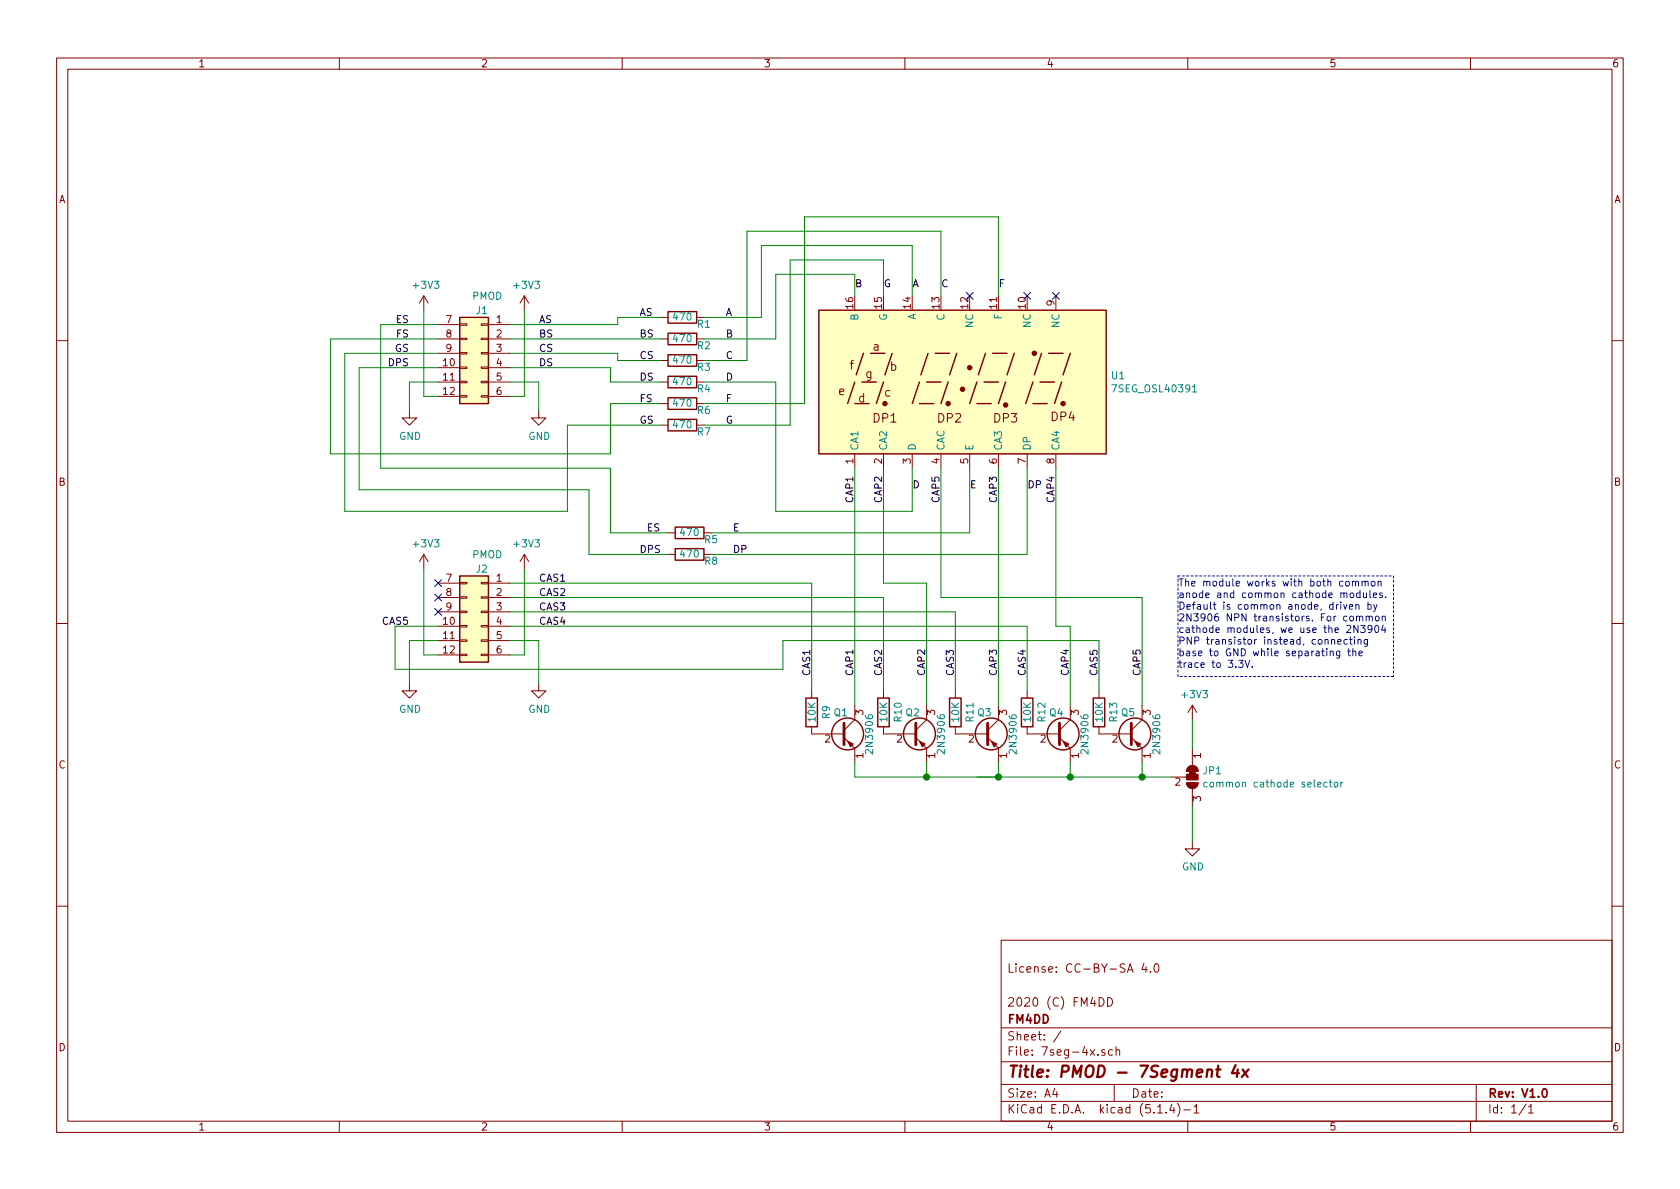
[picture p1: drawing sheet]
EESchema Schematic File Version 4
LIBS:7seg-4x-cache
EELAYER 30 0
EELAYER END
$Descr A4 11693 8268
encoding utf-8
Sheet 1 1
Title "PMOD - 7Segment 4x"
Date ""
Rev "V1.0"
Comp "FM4DD"
Comment1 "2020 (C) FM4DD"
Comment2 ""
Comment3 "License: CC-BY-SA 4.0"
Comment4 ""
$EndDescr
$Comp
L Connector_Generic:Conn_02x06_Top_Bottom J1
U 1 1
P 3350 2450
F 0 "J1" H 3300 2750 50  0000 L CNN
F 1 "PMOD" H 3200 2850 50  0000 L CNN
F 2 "01_FM4DD:PMODHeader_2x06_P2.54mm_Horizontal" H 3350 2450 50  0001 C CNN
F 3 "~" H 3350 2450 50  0001 C CNN
F 4 "ANY" H 3350 2450 50  0001 C CNN "Source"
	1    3350 2450
	-1   0    0    -1  
$EndComp
Wire Wire Line
	3050 2650 2850 2650
Wire Wire Line
	2850 2650 2850 2850
$Comp
L power:GND #PWR0103
U 1 1
P 2850 2850
F 0 "#PWR0103" H 2850 2600 50  0001 C CNN
F 1 "GND" H 2855 2674 50  0000 C CNN
F 2 "" H 2850 2850 50  0001 C CNN
F 3 "" H 2850 2850 50  0001 C CNN
	1    2850 2850
	1    0    0    -1  
$EndComp
Wire Wire Line
	3550 2650 3750 2650
Wire Wire Line
	3750 2650 3750 2850
$Comp
L power:GND #PWR0104
U 1 1
P 3750 2850
F 0 "#PWR0104" H 3750 2600 50  0001 C CNN
F 1 "GND" H 3755 2674 50  0000 C CNN
F 2 "" H 3750 2850 50  0001 C CNN
F 3 "" H 3750 2850 50  0001 C CNN
	1    3750 2850
	1    0    0    -1  
$EndComp
Wire Wire Line
	3550 2750 3650 2750
Wire Wire Line
	3650 2750 3650 2150
Wire Wire Line
	3050 2750 2950 2750
Wire Wire Line
	2950 2750 2950 2150
$Comp
L power:+3V3 #PWR0101
U 1 1
P 3650 2150
F 0 "#PWR0101" H 3650 2000 50  0001 C CNN
F 1 "+3V3" H 3665 2326 50  0000 C CNN
F 2 "" H 3650 2150 50  0001 C CNN
F 3 "" H 3650 2150 50  0001 C CNN
	1    3650 2150
	1    0    0    -1  
$EndComp
$Comp
L power:+3V3 #PWR0102
U 1 1
P 2950 2150
F 0 "#PWR0102" H 2950 2000 50  0001 C CNN
F 1 "+3V3" H 2965 2326 50  0000 C CNN
F 2 "" H 2950 2150 50  0001 C CNN
F 3 "" H 2950 2150 50  0001 C CNN
	1    2950 2150
	1    0    0    -1  
$EndComp
Text Label 3750 2550 0    50   ~ 0
DS
Text Label 2850 2550 2    50   ~ 0
DPS
Text Label 3750 2450 0    50   ~ 0
CS
Text Label 2850 2450 2    50   ~ 0
GS
Text Label 3750 2350 0    50   ~ 0
BS
Text Label 2850 2350 2    50   ~ 0
FS
$Comp
L 01_FM4DD:7SEG_OSL40391 U1
U 1 1
P 6650 2650
F 0 "U1" H 7730 2696 50  0000 L CNN
F 1 "7SEG_OSL40391" H 7730 2605 50  0000 L CNN
F 2 "01_FM4DD:7SEG-OSL40391" H 6650 2050 50  0001 C CNN
F 3 "http://www.kyohritsu.jp/eclib/OTHER/DATASHEET/LED/osl40391xx.pdf" H 6270 2680 50  0001 C CNN
	1    6650 2650
	1    0    0    -1  
$EndComp
$Comp
L Transistor_BJT:2N3906 Q2
U 1 1
P 6350 5100
F 0 "Q2" H 6300 5250 50  0000 L CNN
F 1 "2N3906" V 6550 4950 50  0000 L CNN
F 2 "Package_TO_SOT_THT:TO-92_Inline" H 6550 5025 50  0001 L CIN
F 3 "https://www.fairchildsemi.com/datasheets/2N/2N3906.pdf" H 6350 5100 50  0001 L CNN
	1    6350 5100
	1    0    0    -1  
$EndComp
$Comp
L Transistor_BJT:2N3906 Q3
U 1 1
P 6850 5100
F 0 "Q3" H 6800 5250 50  0000 L CNN
F 1 "2N3906" V 7050 4950 50  0000 L CNN
F 2 "Package_TO_SOT_THT:TO-92_Inline" H 7050 5025 50  0001 L CIN
F 3 "https://www.fairchildsemi.com/datasheets/2N/2N3906.pdf" H 6850 5100 50  0001 L CNN
	1    6850 5100
	1    0    0    -1  
$EndComp
$Comp
L Transistor_BJT:2N3906 Q4
U 1 1
P 7350 5100
F 0 "Q4" H 7300 5250 50  0000 L CNN
F 1 "2N3906" V 7550 4950 50  0000 L CNN
F 2 "Package_TO_SOT_THT:TO-92_Inline" H 7550 5025 50  0001 L CIN
F 3 "https://www.fairchildsemi.com/datasheets/2N/2N3906.pdf" H 7350 5100 50  0001 L CNN
	1    7350 5100
	1    0    0    -1  
$EndComp
$Comp
L power:+3V3 #PWR0109
U 1 1
P 8300 5000
F 0 "#PWR0109" H 8300 4850 50  0001 C CNN
F 1 "+3V3" H 8315 5176 50  0000 C CNN
F 2 "" H 8300 5000 50  0001 C CNN
F 3 "" H 8300 5000 50  0001 C CNN
	1    8300 5000
	1    0    0    -1  
$EndComp
Wire Wire Line
	7450 5400 7450 5300
Wire Wire Line
	6950 5400 6950 5300
Wire Wire Line
	6450 5400 6450 5300
Wire Wire Line
	5950 5400 5950 5300
Connection ~ 6450 5400
Text Label 5950 3300 3    50   ~ 0
CAP1
Text Label 6150 3300 3    50   ~ 0
CAP2
Text Label 5950 4700 1    50   ~ 0
CAP1
Text Label 6450 4700 1    50   ~ 0
CAP2
Text Label 6950 4700 1    50   ~ 0
CAP3
Text Label 7450 4700 1    50   ~ 0
CAP4
Text Label 6950 3300 3    50   ~ 0
CAP3
Text Label 7350 3300 3    50   ~ 0
CAP4
NoConn ~ 6750 2050
NoConn ~ 7150 2050
NoConn ~ 7350 2050
Wire Wire Line
	6450 5400 5950 5400
Connection ~ 6950 5400
Wire Wire Line
	6950 5400 7450 5400
Wire Wire Line
	7950 5400 8150 5400
Text Label 5650 4700 1    50   ~ 0
CAS1
Text Label 6150 4700 1    50   ~ 0
CAS2
Text Label 6650 4700 1    50   ~ 0
CAS3
Text Label 7150 4700 1    50   ~ 0
CAS4
Wire Wire Line
	6150 4050 6450 4050
Text Label 3750 2250 0    50   ~ 0
AS
Text Label 2850 2250 2    50   ~ 0
ES
$Comp
L Device:R R1
U 1 1
P 4750 2200
F 0 "R1" V 4700 2050 50  0000 C CNN
F 1 "470" V 4750 2200 50  0000 C CNN
F 2 "Resistor_THT:R_Axial_DIN0204_L3.6mm_D1.6mm_P5.08mm_Horizontal" V 4680 2200 50  0001 C CNN
F 3 "~" H 4750 2200 50  0001 C CNN
	1    4750 2200
	0    -1   -1   0   
$EndComp
$Comp
L Device:R R2
U 1 1
P 4750 2350
F 0 "R2" V 4700 2200 50  0000 C CNN
F 1 "470" V 4750 2350 50  0000 C CNN
F 2 "Resistor_THT:R_Axial_DIN0204_L3.6mm_D1.6mm_P5.08mm_Horizontal" V 4680 2350 50  0001 C CNN
F 3 "~" H 4750 2350 50  0001 C CNN
	1    4750 2350
	0    -1   -1   0   
$EndComp
$Comp
L Device:R R3
U 1 1
P 4750 2500
F 0 "R3" V 4700 2350 50  0000 C CNN
F 1 "470" V 4750 2500 50  0000 C CNN
F 2 "Resistor_THT:R_Axial_DIN0204_L3.6mm_D1.6mm_P5.08mm_Horizontal" V 4680 2500 50  0001 C CNN
F 3 "~" H 4750 2500 50  0001 C CNN
	1    4750 2500
	0    -1   -1   0   
$EndComp
$Comp
L Device:R R4
U 1 1
P 4750 2650
F 0 "R4" V 4700 2500 50  0000 C CNN
F 1 "470" V 4750 2650 50  0000 C CNN
F 2 "Resistor_THT:R_Axial_DIN0204_L3.6mm_D1.6mm_P5.08mm_Horizontal" V 4680 2650 50  0001 C CNN
F 3 "~" H 4750 2650 50  0001 C CNN
	1    4750 2650
	0    -1   -1   0   
$EndComp
$Comp
L Device:R R5
U 1 1
P 4800 3700
F 0 "R5" V 4750 3550 50  0000 C CNN
F 1 "470" V 4800 3700 50  0000 C CNN
F 2 "Resistor_THT:R_Axial_DIN0204_L3.6mm_D1.6mm_P5.08mm_Horizontal" V 4730 3700 50  0001 C CNN
F 3 "~" H 4800 3700 50  0001 C CNN
	1    4800 3700
	0    -1   -1   0   
$EndComp
$Comp
L Device:R R6
U 1 1
P 4750 2800
F 0 "R6" V 4700 2650 50  0000 C CNN
F 1 "470" V 4750 2800 50  0000 C CNN
F 2 "Resistor_THT:R_Axial_DIN0204_L3.6mm_D1.6mm_P5.08mm_Horizontal" V 4680 2800 50  0001 C CNN
F 3 "~" H 4750 2800 50  0001 C CNN
	1    4750 2800
	0    -1   -1   0   
$EndComp
$Comp
L Device:R R7
U 1 1
P 4750 2950
F 0 "R7" V 4700 2800 50  0000 C CNN
F 1 "470" V 4750 2950 50  0000 C CNN
F 2 "Resistor_THT:R_Axial_DIN0204_L3.6mm_D1.6mm_P5.08mm_Horizontal" V 4680 2950 50  0001 C CNN
F 3 "~" H 4750 2950 50  0001 C CNN
	1    4750 2950
	0    -1   -1   0   
$EndComp
Text Label 4450 2200 0    50   ~ 0
AS
Text Label 4450 2350 0    50   ~ 0
BS
Text Label 4450 2500 0    50   ~ 0
CS
Text Label 4450 2650 0    50   ~ 0
DS
Text Label 4500 3700 0    50   ~ 0
ES
Text Label 4450 2800 0    50   ~ 0
FS
Text Label 4450 2950 0    50   ~ 0
GS
Text Label 5050 2200 0    50   ~ 0
A
Text Label 5050 2350 0    50   ~ 0
B
Text Label 5050 2500 0    50   ~ 0
C
Text Label 5050 2650 0    50   ~ 0
D
Text Label 5100 3700 0    50   ~ 0
E
Text Label 5050 2800 0    50   ~ 0
F
Text Label 5050 2950 0    50   ~ 0
G
Text Label 6350 3400 0    50   ~ 0
D
Text Label 6750 3400 0    50   ~ 0
E
Text Label 7150 3400 0    50   ~ 0
DP
Text Label 5950 2000 0    50   ~ 0
B
Text Label 6150 2000 0    50   ~ 0
G
Text Label 6350 2000 0    50   ~ 0
A
Text Label 6550 2000 0    50   ~ 0
C
Text Label 6950 2000 0    50   ~ 0
F
$Comp
L Transistor_BJT:2N3906 Q5
U 1 1
P 7850 5100
F 0 "Q5" H 7800 5250 50  0000 L CNN
F 1 "2N3906" V 8050 4950 50  0000 L CNN
F 2 "Package_TO_SOT_THT:TO-92_Inline" H 8050 5025 50  0001 L CIN
F 3 "https://www.fairchildsemi.com/datasheets/2N/2N3906.pdf" H 7850 5100 50  0001 L CNN
	1    7850 5100
	1    0    0    -1  
$EndComp
Wire Wire Line
	7450 5400 7950 5400
Wire Wire Line
	7950 5400 7950 5300
Connection ~ 7450 5400
Connection ~ 7950 5400
Text Label 6550 3300 3    50   ~ 0
CAP5
Text Label 7950 4700 1    50   ~ 0
CAP5
Text Label 7650 4700 1    50   ~ 0
CAS5
$Comp
L Device:R R10
U 1 1
P 6150 4950
F 0 "R10" V 6250 4950 50  0000 C CNN
F 1 "10K" V 6150 4950 50  0000 C CNN
F 2 "Resistor_THT:R_Axial_DIN0204_L3.6mm_D1.6mm_P5.08mm_Horizontal" V 6080 4950 50  0001 C CNN
F 3 "~" H 6150 4950 50  0001 C CNN
	1    6150 4950
	1    0    0    -1  
$EndComp
$Comp
L Device:R R11
U 1 1
P 6650 4950
F 0 "R11" V 6750 4950 50  0000 C CNN
F 1 "10K" V 6650 4950 50  0000 C CNN
F 2 "Resistor_THT:R_Axial_DIN0204_L3.6mm_D1.6mm_P5.08mm_Horizontal" V 6580 4950 50  0001 C CNN
F 3 "~" H 6650 4950 50  0001 C CNN
	1    6650 4950
	1    0    0    -1  
$EndComp
$Comp
L Device:R R12
U 1 1
P 7150 4950
F 0 "R12" V 7250 4950 50  0000 C CNN
F 1 "10K" V 7150 4950 50  0000 C CNN
F 2 "Resistor_THT:R_Axial_DIN0204_L3.6mm_D1.6mm_P5.08mm_Horizontal" V 7080 4950 50  0001 C CNN
F 3 "~" H 7150 4950 50  0001 C CNN
	1    7150 4950
	1    0    0    -1  
$EndComp
$Comp
L Device:R R13
U 1 1
P 7650 4950
F 0 "R13" V 7750 4950 50  0000 C CNN
F 1 "10K" V 7650 4950 50  0000 C CNN
F 2 "Resistor_THT:R_Axial_DIN0204_L3.6mm_D1.6mm_P5.08mm_Horizontal" V 7580 4950 50  0001 C CNN
F 3 "~" H 7650 4950 50  0001 C CNN
	1    7650 4950
	1    0    0    -1  
$EndComp
$Comp
L Device:R R9
U 1 1
P 5650 4950
F 0 "R9" V 5750 4950 50  0000 C CNN
F 1 "10K" V 5650 4950 50  0000 C CNN
F 2 "Resistor_THT:R_Axial_DIN0204_L3.6mm_D1.6mm_P5.08mm_Horizontal" V 5580 4950 50  0001 C CNN
F 3 "~" H 5650 4950 50  0001 C CNN
	1    5650 4950
	1    0    0    -1  
$EndComp
$Comp
L Transistor_BJT:2N3906 Q1
U 1 1
P 5850 5100
F 0 "Q1" H 5800 5250 50  0000 L CNN
F 1 "2N3906" V 6050 4950 50  0000 L CNN
F 2 "Package_TO_SOT_THT:TO-92_Inline" H 6050 5025 50  0001 L CIN
F 3 "https://www.fairchildsemi.com/datasheets/2N/2N3906.pdf" H 5850 5100 50  0001 L CNN
	1    5850 5100
	1    0    0    -1  
$EndComp
Wire Wire Line
	6750 3250 6750 3700
Wire Wire Line
	6350 3250 6350 3550
Wire Wire Line
	5950 3250 5950 4900
Wire Wire Line
	6950 3250 6950 4900
Text Label 5100 3850 0    50   ~ 0
DP
Text Label 4450 3850 0    50   ~ 0
DPS
$Comp
L Device:R R8
U 1 1
P 4800 3850
F 0 "R8" V 4750 3700 50  0000 C CNN
F 1 "470" V 4800 3850 50  0000 C CNN
F 2 "Resistor_THT:R_Axial_DIN0204_L3.6mm_D1.6mm_P5.08mm_Horizontal" V 4730 3850 50  0001 C CNN
F 3 "~" H 4800 3850 50  0001 C CNN
	1    4800 3850
	0    -1   -1   0   
$EndComp
Text Label 2850 4350 2    50   ~ 0
CAS5
Text Label 3750 4350 0    50   ~ 0
CAS4
NoConn ~ 3050 4250
NoConn ~ 3050 4150
NoConn ~ 3050 4050
Wire Wire Line
	2950 4550 2950 3950
Text Label 3750 4050 0    50   ~ 0
CAS1
Text Label 3750 4150 0    50   ~ 0
CAS2
Text Label 3750 4250 0    50   ~ 0
CAS3
$Comp
L power:+3V3 #PWR0108
U 1 1
P 3650 3950
F 0 "#PWR0108" H 3650 3800 50  0001 C CNN
F 1 "+3V3" H 3665 4126 50  0000 C CNN
F 2 "" H 3650 3950 50  0001 C CNN
F 3 "" H 3650 3950 50  0001 C CNN
	1    3650 3950
	1    0    0    -1  
$EndComp
$Comp
L power:+3V3 #PWR0107
U 1 1
P 2950 3950
F 0 "#PWR0107" H 2950 3800 50  0001 C CNN
F 1 "+3V3" H 2965 4126 50  0000 C CNN
F 2 "" H 2950 3950 50  0001 C CNN
F 3 "" H 2950 3950 50  0001 C CNN
	1    2950 3950
	1    0    0    -1  
$EndComp
Wire Wire Line
	3050 4550 2950 4550
Wire Wire Line
	3650 4550 3650 3950
Wire Wire Line
	3550 4550 3650 4550
$Comp
L power:GND #PWR0106
U 1 1
P 2850 4750
F 0 "#PWR0106" H 2850 4500 50  0001 C CNN
F 1 "GND" H 2855 4574 50  0000 C CNN
F 2 "" H 2850 4750 50  0001 C CNN
F 3 "" H 2850 4750 50  0001 C CNN
	1    2850 4750
	1    0    0    -1  
$EndComp
$Comp
L power:GND #PWR0105
U 1 1
P 3750 4750
F 0 "#PWR0105" H 3750 4500 50  0001 C CNN
F 1 "GND" H 3755 4574 50  0000 C CNN
F 2 "" H 3750 4750 50  0001 C CNN
F 3 "" H 3750 4750 50  0001 C CNN
	1    3750 4750
	1    0    0    -1  
$EndComp
Wire Wire Line
	3550 4450 3750 4450
Wire Wire Line
	3050 4450 2850 4450
$Comp
L Connector_Generic:Conn_02x06_Top_Bottom J2
U 1 1
P 3350 4250
F 0 "J2" H 3300 4550 50  0000 L CNN
F 1 "PMOD" H 3200 4650 50  0000 L CNN
F 2 "01_FM4DD:PMODHeader_2x06_P2.54mm_Horizontal" H 3350 4250 50  0001 C CNN
F 3 "~" H 3350 4250 50  0001 C CNN
F 4 "ANY" H 3350 4250 50  0001 C CNN "Source"
	1    3350 4250
	-1   0    0    -1  
$EndComp
Wire Wire Line
	5450 4450 7650 4450
Wire Wire Line
	2750 4350 3050 4350
Wire Wire Line
	7650 4450 7650 4800
Wire Wire Line
	2750 4350 2750 4650
Wire Wire Line
	5450 4450 5450 4650
Wire Wire Line
	3750 4450 3750 4750
Wire Wire Line
	2850 4450 2850 4750
Wire Wire Line
	7150 4350 7150 4800
Wire Wire Line
	6650 4250 6650 4800
Wire Wire Line
	6150 4150 6150 4800
Wire Wire Line
	5650 4050 5650 4800
Wire Wire Line
	2750 4650 5450 4650
Wire Wire Line
	3550 4050 5650 4050
Wire Wire Line
	3550 4150 6150 4150
Wire Wire Line
	3550 4250 6650 4250
Wire Wire Line
	3550 4350 7150 4350
Wire Wire Line
	6450 4050 6450 4900
Wire Wire Line
	6150 3250 6150 4050
Wire Wire Line
	6550 4150 7950 4150
Wire Wire Line
	6550 3250 6550 4150
Wire Wire Line
	7950 4150 7950 4900
Wire Wire Line
	7350 4350 7450 4350
Wire Wire Line
	7450 4350 7450 4900
Wire Wire Line
	7350 3250 7350 4350
Wire Wire Line
	7150 3250 7150 3850
Wire Wire Line
	4950 3850 7150 3850
Wire Wire Line
	4950 3700 6750 3700
Wire Wire Line
	4250 3700 4250 3250
Wire Wire Line
	4250 3250 2650 3250
Wire Wire Line
	2650 3250 2650 2250
Wire Wire Line
	2650 2250 3050 2250
Wire Wire Line
	4250 3700 4650 3700
Wire Wire Line
	4100 3850 4100 3400
Wire Wire Line
	4100 3400 2500 3400
Wire Wire Line
	2500 3400 2500 2550
Wire Wire Line
	2500 2550 3050 2550
Wire Wire Line
	4100 3850 4650 3850
Wire Wire Line
	2400 3550 3950 3550
Wire Wire Line
	3950 3550 3950 2950
Wire Wire Line
	3950 2950 4600 2950
Wire Wire Line
	2400 2450 2400 3550
Wire Wire Line
	2400 2450 3050 2450
Wire Wire Line
	2300 2350 2300 3150
Wire Wire Line
	2300 3150 4250 3150
Wire Wire Line
	4250 3150 4250 2800
Wire Wire Line
	4250 2800 4600 2800
Wire Wire Line
	4900 2800 5600 2800
Wire Wire Line
	4900 2950 5500 2950
Wire Wire Line
	4900 2650 5400 2650
Wire Wire Line
	5400 2650 5400 3550
Wire Wire Line
	5400 3550 6350 3550
Wire Wire Line
	3550 2350 4600 2350
Wire Wire Line
	4300 2450 4300 2500
Wire Wire Line
	3550 2450 4300 2450
Wire Wire Line
	4300 2500 4600 2500
Wire Wire Line
	4250 2550 4250 2650
Wire Wire Line
	4250 2650 4600 2650
Wire Wire Line
	3550 2550 4250 2550
Wire Wire Line
	4300 2250 4300 2200
Wire Wire Line
	4300 2200 4600 2200
Wire Wire Line
	3550 2250 4300 2250
Wire Wire Line
	4900 2350 5400 2350
Wire Wire Line
	4900 2200 5300 2200
Wire Wire Line
	4900 2500 5200 2500
Wire Wire Line
	5500 1800 6150 1800
Wire Wire Line
	5950 1900 5400 1900
Wire Wire Line
	2300 2350 3050 2350
Wire Wire Line
	5200 1600 6550 1600
Wire Wire Line
	5950 1900 5950 2050
Wire Wire Line
	6150 1800 6150 2050
Wire Wire Line
	6550 1600 6550 2050
Wire Wire Line
	6350 1700 6350 2050
Wire Wire Line
	6350 1700 5300 1700
Wire Wire Line
	6950 1500 5600 1500
Wire Wire Line
	6950 1500 6950 2050
Wire Wire Line
	5400 1900 5400 2350
Wire Wire Line
	5500 1800 5500 2950
Wire Wire Line
	5300 1700 5300 2200
Wire Wire Line
	5200 1600 5200 2500
Wire Wire Line
	5600 1500 5600 2800
$Comp
L Jumper:SolderJumper_3_Bridged12 JP1
U 1 1
P 8300 5400
F 0 "JP1" V 8254 5468 50  0000 L CNN
F 1 "common cathode selector" V 8345 5468 50  0000 L CNN
F 2 "Jumper:SolderJumper-3_P1.3mm_Bridged2Bar12_Pad1.0x1.5mm" H 8300 5400 50  0001 C CNN
F 3 "~" H 8300 5400 50  0001 C CNN
	1    8300 5400
	0    1    1    0   
$EndComp
Wire Wire Line
	8300 5000 8300 5200
Wire Notes Line
	8200 4000 9700 4000
Wire Notes Line
	9700 4000 9700 4700
Wire Notes Line
	9700 4700 8200 4700
Text Notes 8200 4650 0    50   ~ 0
The module works with both common\nanode and common cathode modules.\nDefault is common anode, driven by\n2N3906 NPN transistors. For common\ncathode modules, we use the 2N3904\nPNP transistor instead, connecting\nbase to GND while separating the\ntrace to 3.3V.
Wire Notes Line
	8200 4700 8200 4000
$Comp
L power:GND #PWR0110
U 1 1
P 8300 5850
F 0 "#PWR0110" H 8300 5600 50  0001 C CNN
F 1 "GND" H 8305 5677 50  0000 C CNN
F 2 "" H 8300 5850 50  0001 C CNN
F 3 "" H 8300 5850 50  0001 C CNN
	1    8300 5850
	1    0    0    -1  
$EndComp
Wire Wire Line
	8300 5600 8300 5850
Wire Wire Line
	6800 5400 6950 5400
Wire Wire Line
	6450 5400 6950 5400
$EndSCHEMATC
